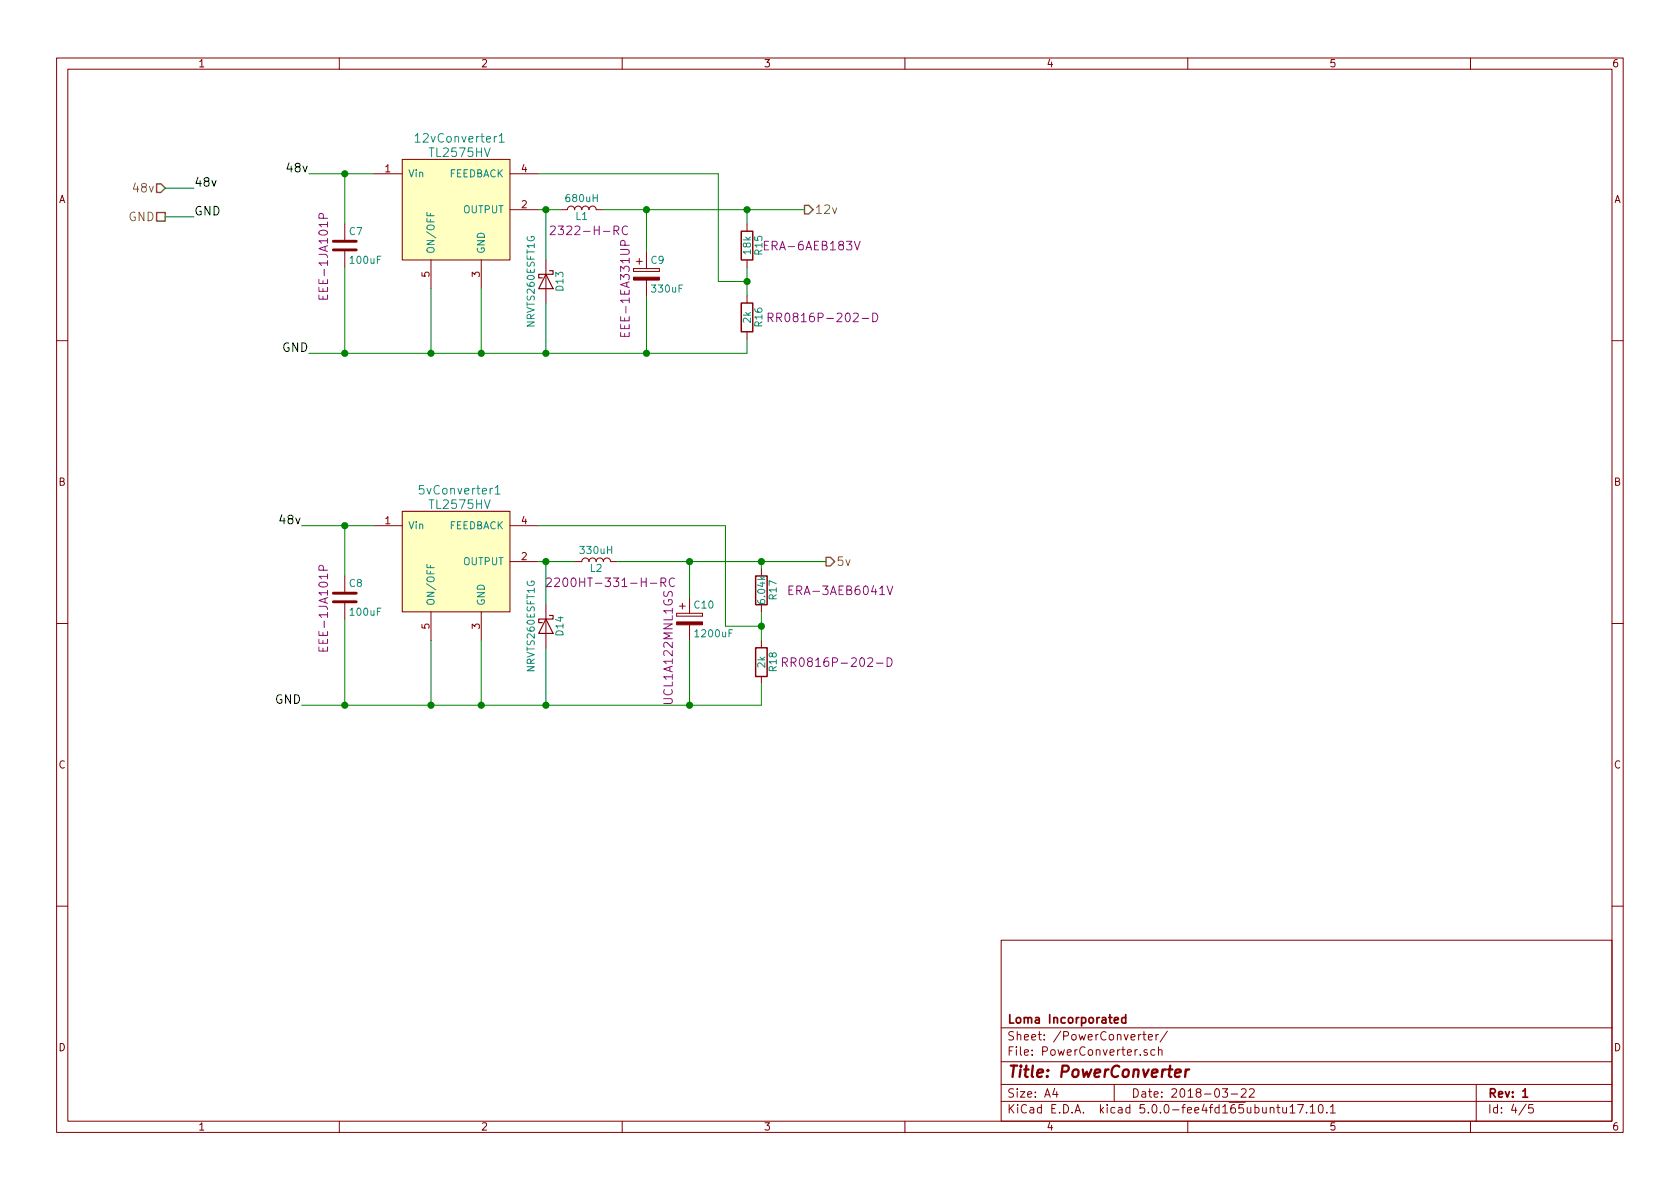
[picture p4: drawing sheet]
EESchema Schematic File Version 4
LIBS:bldc_v1-cache
EELAYER 26 0
EELAYER END
$Descr A4 11693 8268
encoding utf-8
Sheet 4 5
Title "PowerConverter"
Date "2018-03-22"
Rev "1"
Comp "Loma Incorporated"
Comment1 ""
Comment2 ""
Comment3 ""
Comment4 ""
$EndDescr
$Comp
L infineon:TL2575HV 12vConverter1
U 1 1
P 3200 1450
F 0 "12vConverter1" H 3200 1950 60  0000 C CNN
F 1 "TL2575HV" H 3200 1850 60  0000 C CNN
F 2 "TO_SOT_Packages_SMD:TO-263-5_TabPin3" H 3150 1450 60  0001 C CNN
F 3 "" H 3150 1450 60  0001 C CNN
	1    3200 1450
	1    0    0    -1  
$EndComp
$Comp
L infineon:TL2575HV 5vConverter1
U 1 1
P 3200 3900
F 0 "5vConverter1" H 3200 4400 60  0000 C CNN
F 1 "TL2575HV" H 3200 4300 60  0000 C CNN
F 2 "TO_SOT_Packages_SMD:TO-263-5_TabPin3" H 3150 3900 60  0001 C CNN
F 3 "" H 3150 3900 60  0001 C CNN
	1    3200 3900
	1    0    0    -1  
$EndComp
$Comp
L Device:R R16
U 1 1
P 5200 2200
F 0 "R16" V 5280 2200 50  0000 C CNN
F 1 "2k" V 5200 2200 50  0000 C CNN
F 2 "Resistors_SMD:R_0603_HandSoldering" V 5130 2200 50  0001 C CNN
F 3 "" H 5200 2200 50  0001 C CNN
F 4 "RR0816P-202-D " H 5750 2200 60  0000 C CNN "PN"
	1    5200 2200
	1    0    0    -1  
$EndComp
$Comp
L Device:R R15
U 1 1
P 5200 1700
F 0 "R15" V 5280 1700 50  0000 C CNN
F 1 "18k" V 5200 1700 50  0000 C CNN
F 2 "Resistors_SMD:R_0805_HandSoldering" V 5130 1700 50  0001 C CNN
F 3 "" H 5200 1700 50  0001 C CNN
F 4 "ERA-6AEB183V" H 5650 1700 60  0000 C CNN "PN"
	1    5200 1700
	1    0    0    -1  
$EndComp
$Comp
L Device:R R17
U 1 1
P 5300 4100
F 0 "R17" V 5380 4100 50  0000 C CNN
F 1 "6.04k" V 5300 4100 50  0000 C CNN
F 2 "Resistors_SMD:R_0603_HandSoldering" V 5230 4100 50  0001 C CNN
F 3 "" H 5300 4100 50  0001 C CNN
F 4 "ERA-3AEB6041V" H 5850 4100 60  0000 C CNN "PN"
	1    5300 4100
	1    0    0    -1  
$EndComp
$Comp
L Device:R R18
U 1 1
P 5300 4600
F 0 "R18" V 5380 4600 50  0000 C CNN
F 1 "2k" V 5300 4600 50  0000 C CNN
F 2 "Resistors_SMD:R_0603_HandSoldering" V 5230 4600 50  0001 C CNN
F 3 "" H 5300 4600 50  0001 C CNN
F 4 "RR0816P-202-D " H 5850 4600 60  0000 C CNN "PN"
	1    5300 4600
	1    0    0    -1  
$EndComp
$Comp
L Device:L L1
U 1 1
P 4050 1450
F 0 "L1" V 4000 1450 50  0000 C CNN
F 1 "680uH" V 4125 1450 50  0000 C CNN
F 2 "Inductors_THT:L_Toroid_Horizontal_D32.5mm_P30.00mm_Bourns_2300" H 4050 1450 50  0001 C CNN
F 3 "" H 4050 1450 50  0001 C CNN
F 4 "2322-H-RC" V 3900 1400 60  0000 C CNN "PN"
	1    4050 1450
	0    -1   -1   0   
$EndComp
Wire Wire Line
	4200 1450 4500 1450
Wire Wire Line
	5200 1450 5200 1550
Wire Wire Line
	5200 1850 5200 1950
Wire Wire Line
	3750 1200 5000 1200
Wire Wire Line
	5000 1200 5000 1950
Wire Wire Line
	5000 1950 5200 1950
Connection ~ 5200 1950
Wire Wire Line
	5200 2450 5200 2350
Wire Wire Line
	2150 2450 2400 2450
Wire Wire Line
	3350 2450 3350 2000
Wire Wire Line
	3000 2000 3000 2450
Connection ~ 3350 2450
Text HLabel 1150 1500 0    60   UnSpc ~ 0
GND
Connection ~ 3000 2450
Text HLabel 5600 1450 2    60   Output ~ 0
12v
Connection ~ 5200 1450
Text Label 1350 1500 0    60   ~ 0
GND
Wire Wire Line
	1150 1500 1350 1500
Text Label 2150 2450 2    60   ~ 0
GND
Text HLabel 1150 1300 0    60   Input ~ 0
48v
Text Label 1350 1300 0    60   ~ 0
48v
Wire Wire Line
	1150 1300 1350 1300
Text Label 2150 1200 2    60   ~ 0
48v
Wire Wire Line
	3750 1450 3800 1450
Wire Wire Line
	4500 1750 4500 1450
Connection ~ 4500 1450
Wire Wire Line
	4500 2050 4500 2450
Connection ~ 4500 2450
$Comp
L Device:D_Schottky D13
U 1 1
P 3800 1950
F 0 "D13" H 3800 2050 50  0000 C CNN
F 1 "NRVTS260ESFT1G" H 3800 1850 50  0000 C CNN
F 2 "Diodes_SMD:D_SOD-123F" H 3800 1950 50  0001 C CNN
F 3 "" H 3800 1950 50  0001 C CNN
	1    3800 1950
	0    1    1    0   
$EndComp
Wire Wire Line
	2150 1200 2400 1200
$Comp
L Device:L L2
U 1 1
P 4150 3900
F 0 "L2" V 4100 3900 50  0000 C CNN
F 1 "330uH" V 4225 3900 50  0000 C CNN
F 2 "Inductors_THT:L_Toroid_Horizontal_D24.1mm_P23.10mm_Bourns_2200" H 4150 3900 50  0001 C CNN
F 3 "" H 4150 3900 50  0001 C CNN
F 4 "2200HT-331-H-RC" V 4000 3800 60  0000 C CNN "PN"
	1    4150 3900
	0    -1   -1   0   
$EndComp
Wire Wire Line
	3750 3900 3800 3900
Wire Wire Line
	4300 3900 4800 3900
Wire Wire Line
	5300 3900 5300 3950
Wire Wire Line
	5300 4250 5300 4350
Wire Wire Line
	5300 4350 5050 4350
Wire Wire Line
	5050 4350 5050 3650
Wire Wire Line
	5050 3650 3750 3650
Connection ~ 5300 4350
Text HLabel 5750 3900 2    60   Output ~ 0
5v
Connection ~ 5300 3900
Text Label 2100 3650 2    60   ~ 0
48v
Wire Wire Line
	2100 3650 2400 3650
Text Label 2100 4900 2    60   ~ 0
GND
Wire Wire Line
	2100 4900 2400 4900
Wire Wire Line
	5300 4900 5300 4750
Wire Wire Line
	3350 4450 3350 4900
Connection ~ 3350 4900
Wire Wire Line
	3000 4450 3000 4900
Connection ~ 3000 4900
$Comp
L Device:D_Schottky D14
U 1 1
P 3800 4350
F 0 "D14" H 3800 4450 50  0000 C CNN
F 1 "NRVTS260ESFT1G" H 3800 4250 50  0000 C CNN
F 2 "Diodes_SMD:D_SOD-123F" H 3800 4350 50  0001 C CNN
F 3 "" H 3800 4350 50  0001 C CNN
	1    3800 4350
	0    1    1    0   
$EndComp
Wire Wire Line
	3800 4200 3800 3900
Connection ~ 3800 3900
Wire Wire Line
	3800 4500 3800 4900
Connection ~ 3800 4900
Wire Wire Line
	3800 2100 3800 2450
Connection ~ 3800 2450
Wire Wire Line
	3800 1800 3800 1450
Connection ~ 3800 1450
$Comp
L Device:C C7
U 1 1
P 2400 1700
F 0 "C7" H 2425 1800 50  0000 L CNN
F 1 "100uF" H 2425 1600 50  0000 L CNN
F 2 "Capacitors_SMD:CP_Elec_10x10" H 2438 1550 50  0001 C CNN
F 3 "" H 2400 1700 50  0001 C CNN
F 4 " EEE-1JA101P" V 2250 1600 60  0000 C CNN "PN"
	1    2400 1700
	1    0    0    -1  
$EndComp
Wire Wire Line
	2400 1550 2400 1200
Connection ~ 2400 1200
Wire Wire Line
	2400 1850 2400 2450
Connection ~ 2400 2450
$Comp
L Device:C C8
U 1 1
P 2400 4150
F 0 "C8" H 2425 4250 50  0000 L CNN
F 1 "100uF" H 2425 4050 50  0000 L CNN
F 2 "Capacitors_SMD:CP_Elec_10x10" H 2438 4000 50  0001 C CNN
F 3 "" H 2400 4150 50  0001 C CNN
F 4 " EEE-1JA101P" V 2250 4050 60  0000 C CNN "PN"
	1    2400 4150
	1    0    0    -1  
$EndComp
Wire Wire Line
	2400 4000 2400 3650
Connection ~ 2400 3650
Wire Wire Line
	2400 4300 2400 4900
Connection ~ 2400 4900
$Comp
L Device:CP C10
U 1 1
P 4800 4300
F 0 "C10" H 4825 4400 50  0000 L CNN
F 1 "1200uF" H 4825 4200 50  0000 L CNN
F 2 "Capacitors_SMD:CP_Elec_10x10" H 4838 4150 50  0001 C CNN
F 3 "" H 4800 4300 50  0001 C CNN
F 4 "UCL1A122MNL1GS" V 4650 4100 60  0000 C CNN "PN"
	1    4800 4300
	1    0    0    -1  
$EndComp
$Comp
L Device:CP C9
U 1 1
P 4500 1900
F 0 "C9" H 4525 2000 50  0000 L CNN
F 1 "330uF" H 4525 1800 50  0000 L CNN
F 2 "Capacitors_SMD:CP_Elec_8x10" H 4538 1750 50  0001 C CNN
F 3 "" H 4500 1900 50  0001 C CNN
F 4 "EEE-1EA331UP" V 4350 1800 60  0000 C CNN "PN"
	1    4500 1900
	1    0    0    -1  
$EndComp
Wire Wire Line
	4800 4150 4800 3900
Connection ~ 4800 3900
Wire Wire Line
	4800 4450 4800 4900
Connection ~ 4800 4900
Wire Wire Line
	5200 1950 5200 2050
Wire Wire Line
	3350 2450 3800 2450
Wire Wire Line
	3000 2450 3350 2450
Wire Wire Line
	5200 1450 5600 1450
Wire Wire Line
	4500 1450 5200 1450
Wire Wire Line
	4500 2450 5200 2450
Wire Wire Line
	5300 4350 5300 4450
Wire Wire Line
	5300 3900 5750 3900
Wire Wire Line
	3350 4900 3800 4900
Wire Wire Line
	3000 4900 3350 4900
Wire Wire Line
	3800 3900 4000 3900
Wire Wire Line
	3800 4900 4800 4900
Wire Wire Line
	3800 2450 4500 2450
Wire Wire Line
	3800 1450 3900 1450
Wire Wire Line
	2400 1200 2600 1200
Wire Wire Line
	2400 2450 3000 2450
Wire Wire Line
	2400 3650 2600 3650
Wire Wire Line
	2400 4900 3000 4900
Wire Wire Line
	4800 3900 5300 3900
Wire Wire Line
	4800 4900 5300 4900
$EndSCHEMATC
